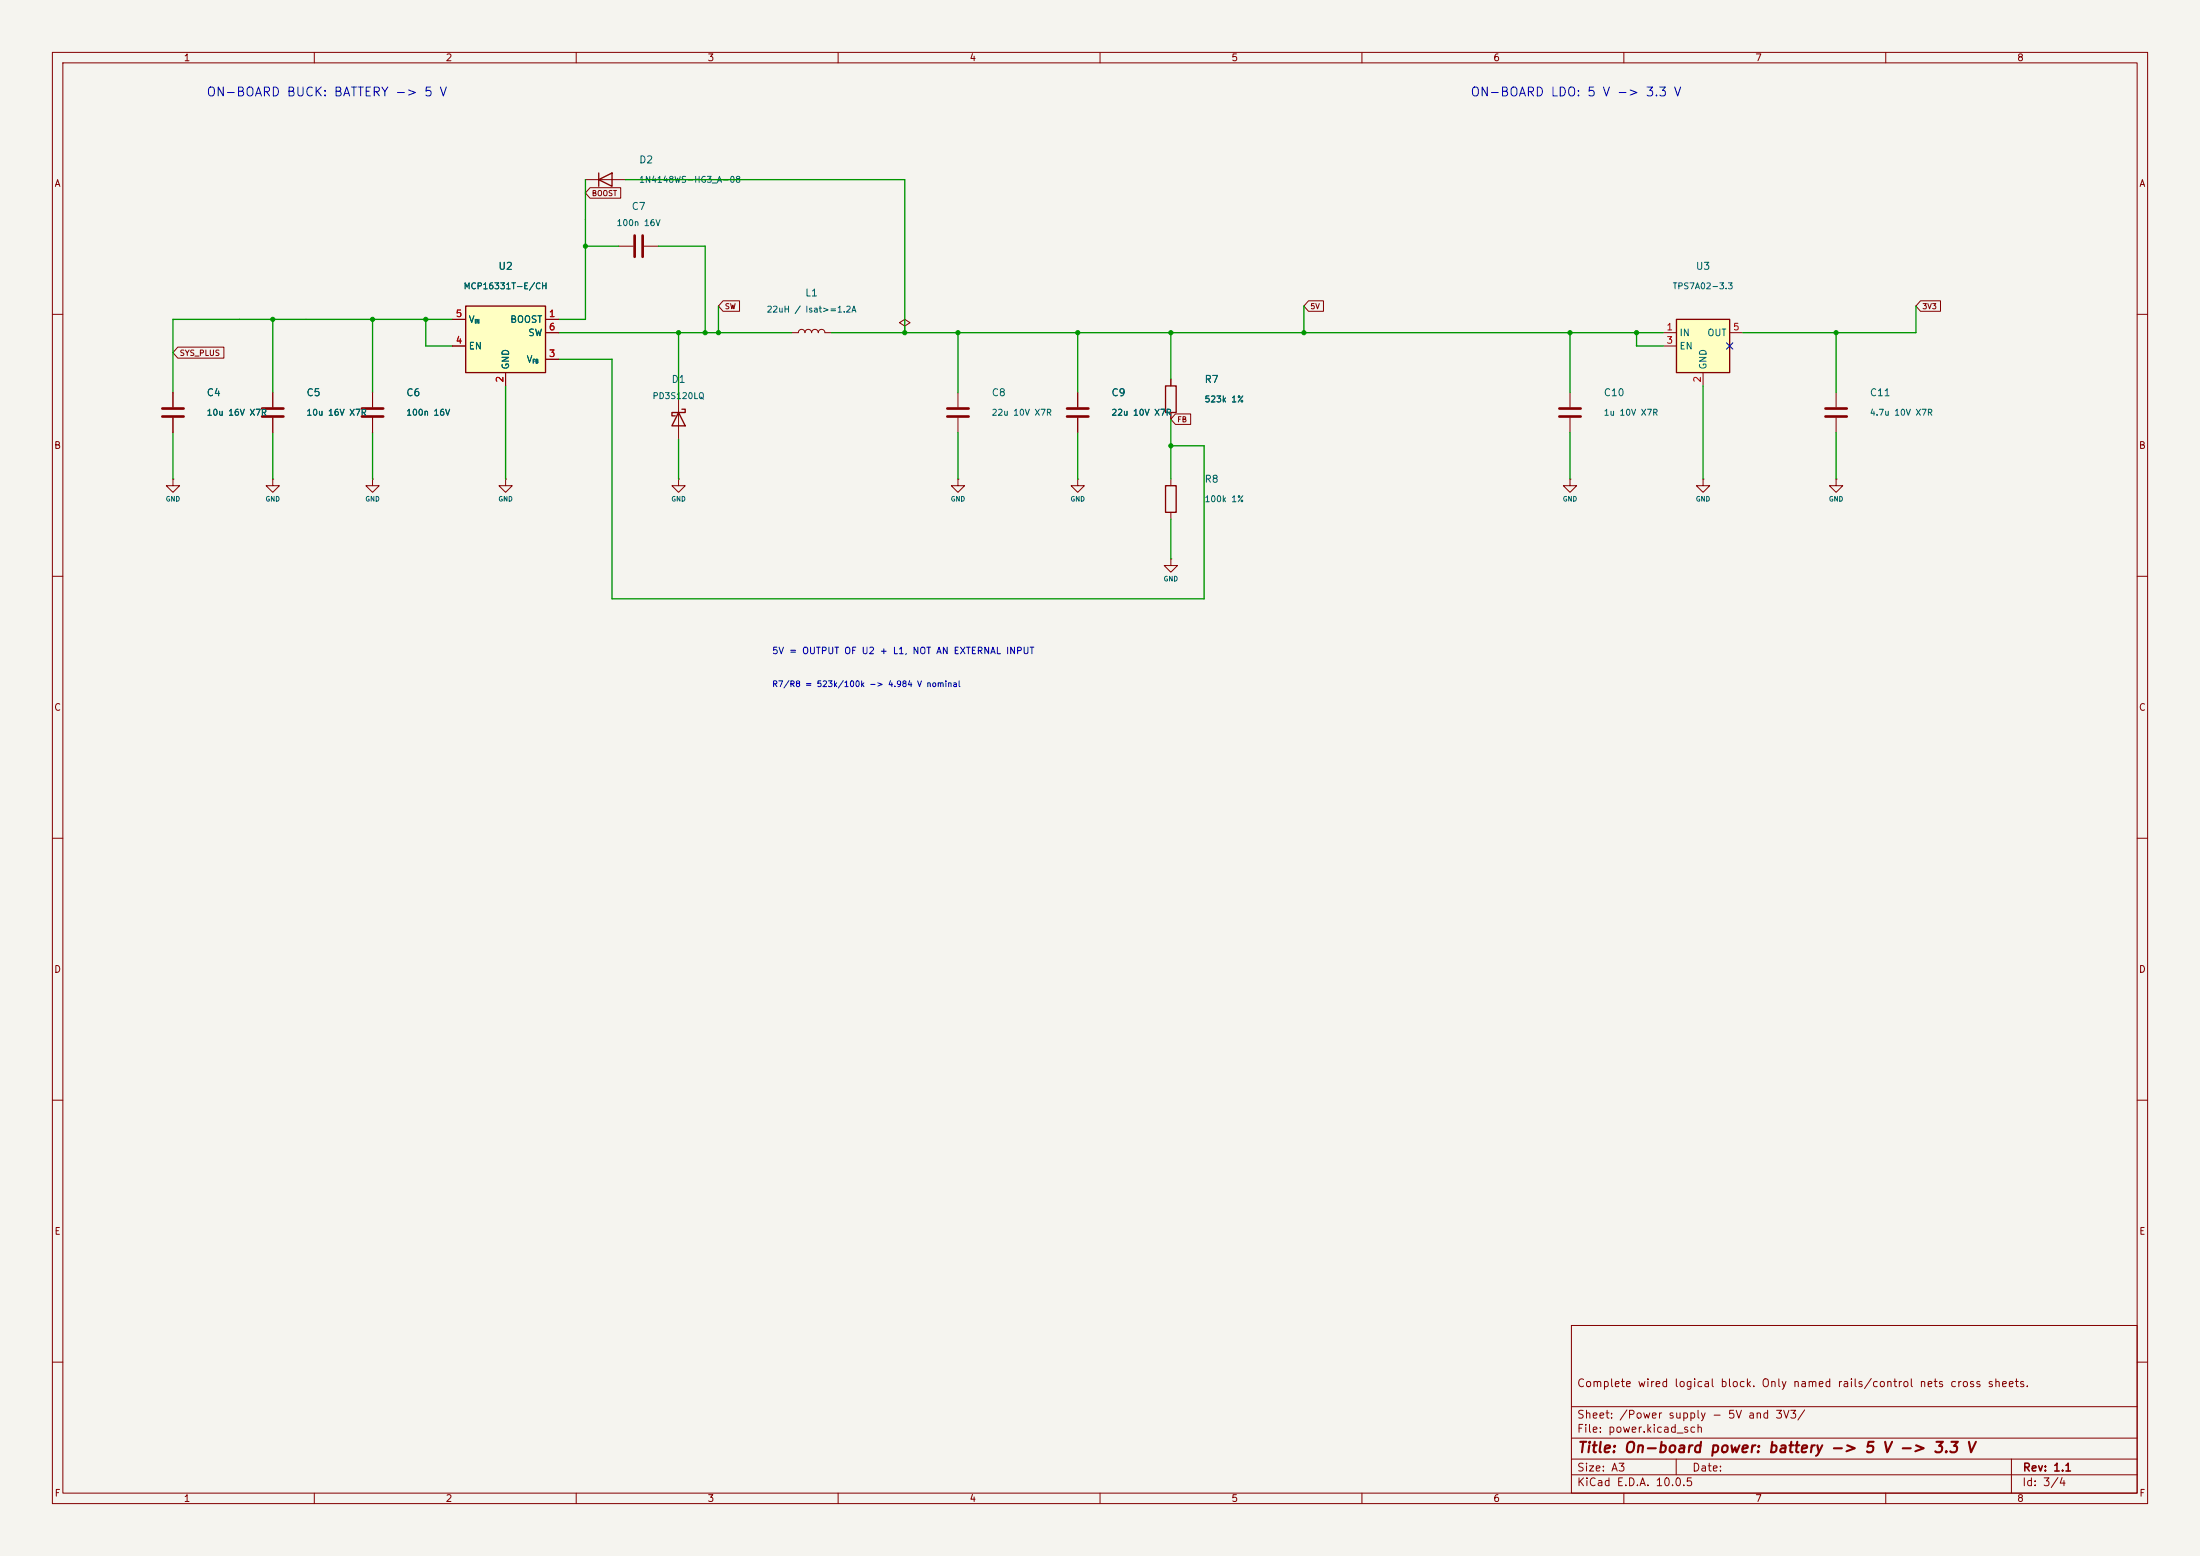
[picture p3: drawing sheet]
<svg xmlns="http://www.w3.org/2000/svg" width="420mm" height="297mm" viewBox="0 0 420 297" stroke-linecap="round" stroke-linejoin="round" font-family="sans-serif">
<path d="M0 0h420v297h-420z" fill="#f5f4ef" stroke="#f5f4ef" stroke-width=".19"/>
<g fill="none" stroke="#840000" stroke-width=".19">
<path d="M10 10h400v277h-400zM12 12h396v273h-396zM60 10v2M110 10v2M160 10v2M210 10v2M260 10v2M310 10v2M360 10v2M111.8 34.3h7.6M118.1 47h2.8M122.9 47h2.8"/>
<path d="M10 60h2M33 74.9v2.8M33 79.8v2.8M52.1 74.9v2.8M52.1 79.8v2.8M71.1 74.9v2.8M71.1 79.8v2.8M129.5 76.2v7.6M151.1 63.5h1.3a.64 .64 0 0 1 .6-.6 .64 .64 0 0 1 .7 .6 .64 .64 0 0 1 .6-.6 .64 .64 0 0 1 .6 .6 .64 .64 0 0 1 .7-.6 .64 .64 0 0 1 .6 .6 .64 .64 0 0 1 .6-.6 .64 .64 0 0 1 .7 .6h1.2M223.5 72.4v1.3M223.5 78.7v1.3M299.7 74.9v2.8"/>
<path d="M299.7 79.8v2.8M350.5 74.9v2.8M350.5 79.8v2.8M408 60h2M96.5 91.4v1.3h1.3l-1.3 1.3-1.3-1.3h1.3M96.5 91.4h.1M129.5 91.4v1.3h1.3l-1.3 1.3-1.2-1.3h1.2M129.5 91.4h.1M223.5 91.4v1.3M223.5 97.8v1.3M299.7 91.4v1.3h1.3l-1.3 1.3-1.3-1.3h1.3M299.7 91.4h.1"/>
<path d="M325.1 91.4v1.3h1.3l-1.3 1.3-1.3-1.3h1.3M325.1 91.4h.1M350.5 91.4v1.3h1.3l-1.3 1.3-1.3-1.3h1.3M350.5 91.4h.1M10 110h2M408 110h2M10 160h2M408 160h2M10 210h2M408 210h2M300 253h108v32h-108zM10 260h2"/>
<path d="M300 278.5h108M300 274.5h108M300 268.5h108M320 278.5v3M384 278.5v6.5M408 260h2M60 285v2M110 285v2M160 285v2M210 285v2M260 285v2M300 281.5h108"/>
<path d="M310 285v2M360 285v2"/>
</g>
<path d="M121.2 45v4M122.7 45v4M31 78h4.1M31 79.5h4.1M50 78h4.1M50 79.5h4.1M69.1 78h4.1M69.1 79.5h4.1M297.7 78h4.1M297.7 79.5h4.1M348.5 78h4.1M348.5 79.5h4.1" fill="none" stroke="#840000" stroke-width=".51"/>
<path d="M114.3 34.3l2.5-1.3v2.6zM114.3 33v2.6M129.5 78.7l1.3 2.6h-2.5zM130.2 78.1h.6v.6h-2.5v.7h.6M222.5 73.7h2v5h-2zM222.5 92.7h2v5.1h-2z" fill="none" stroke="#840000" stroke-width=".25"/>
<path d="M320 61h10.2v10.1h-10.2z" fill="#ffffc2"/>
<path d="M320 61h10.2v10.1h-10.2z" fill="none" stroke="#840000" stroke-width=".25"/>
<path d="M205.7 74.9v2.8M205.7 79.8v2.8M317.5 63.5h2.5M317.5 66h2.5M325.1 71.1v2.6M330.2 63.5h2.5M33 91.4v1.3h1.3l-1.3 1.3-1.3-1.3h1.3M33 91.4h.1M52.1 91.4v1.3h1.2l-1.2 1.3-1.3-1.3h1.3M52.1 91.4h.1M71.1 91.4v1.3h1.3l-1.3 1.3-1.3-1.3h1.3M71.1 91.4h.1" fill="none" stroke="#840000" stroke-width=".19"/>
<path d="M203.7 78h4.1M203.7 79.5h4.1" fill="none" stroke="#840000" stroke-width=".51"/>
<path d="M88.9 58.4h15.2v12.7h-15.2z" fill="#ffffc2"/>
<path d="M88.9 58.4h15.2v12.7h-15.2z" fill="none" stroke="#840000" stroke-width=".25"/>
<g fill="none" stroke="#840000" stroke-width=".19">
<path d="M112.6 35.8h5.9v2h-5.9l-.8-1zM138 57.4h3.2v2h-3.2l-.8-1zM249.8 57.4h2.9v2h-2.9l-.9-1zM366.6 57.4h3.8v2h-3.8l-.8-1zM33 74.9v2.8M33 79.8v2.8M33.9 66.3h8.8v2.1h-8.8l-.9-1.1zM52.1 74.9v2.8M52.1 79.8v2.8M71.1 74.9v2.8M71.1 79.8v2.8M86.4 61h2.5"/>
<path d="M86.4 66h2.5M96.5 71.1v2.6M104.1 61h2.6M104.1 68.6h2.6M104.1 63.5h2.6M172.7 62.2l1-.6-1-.6-1 .6 1 .6v1.3M172.7 63.5h.1M182.9 74.9v2.8M182.9 79.8v2.8M205.7 74.9v2.8M205.7 79.8v2.8M223.5 72.4v1.3"/>
<path d="M223.5 78.7v1.3M224.4 79h2.9v2h-2.9l-.9-1zM182.9 91.4v1.3h1.2l-1.2 1.3-1.3-1.3h1.3M182.9 91.4h.1M205.7 91.4v1.3h1.3l-1.3 1.3-1.2-1.3h1.2M205.7 91.4h.1M223.5 106.7v1.3h1.3l-1.3 1.2-1.3-1.2h1.3M223.5 106.7h.1"/>
</g>
<path d="M180.8 78h4.1M180.8 79.5h4.1" fill="none" stroke="#840000" stroke-width=".51"/>
<g fill="none" stroke="#009600" stroke-width=".25">
<path d="M111.8 34.3v26.7h-5.1M119.4 34.3h53.3v29.2M111.8 47h6.3M125.7 47h8.9v16.5M137.2 58.4v5.1M248.9 58.4v5.1M365.8 58.4v5.1h-33.1M52.1 61v13.9M71.1 61v13.9M81.3 61v5h5.1M86.4 61h-53.4v13.9M96.5 73.7v17.7"/>
<path d="M106.7 63.5h44.4M106.7 68.6h10.1v45.7h113.1v-29.2h-6.4M129.5 63.5v12.7M158.7 63.5h158.8M182.9 63.5v11.4M205.7 63.5v11.4M223.5 63.5v8.9M299.7 63.5v11.4M312.4 63.5v2.5h5.1M325.1 73.7v17.7M350.5 63.5v11.4M33 82.6v8.8"/>
<path d="M52.1 82.6v8.8M71.1 82.6v8.8M129.5 83.8v7.6M182.9 82.6v8.8M205.7 82.6v8.8M223.5 80v11.4M223.5 99.1v7.6M299.7 82.6v8.8M350.5 82.6v8.8"/>
</g>
<path d="M329.6 65.4l1.2 1.2M330.8 65.4l-1.2 1.2" fill="none" stroke="#000084" stroke-width=".19"/>
<g fill="#009600" stroke="#009600" stroke-width=".19">
<circle cx="299.7" cy="63.5" r=".4"/>
<circle cx="312.4" cy="63.5" r=".4"/>
<circle cx="350.5" cy="63.5" r=".4"/>
<circle cx="248.9" cy="63.5" r=".4"/>
<circle cx="71.1" cy="61" r=".4"/>
<circle cx="81.3" cy="61" r=".4"/>
<circle cx="52.1" cy="61" r=".4"/>
<circle cx="223.5" cy="85.1" r=".4"/>
<circle cx="223.5" cy="63.5" r=".4"/>
<circle cx="182.9" cy="63.5" r=".4"/>
<circle cx="172.7" cy="63.5" r=".4"/>
<circle cx="205.7" cy="63.5" r=".4"/>
<circle cx="129.5" cy="63.5" r=".4"/>
<circle cx="134.6" cy="63.5" r=".4"/>
<circle cx="137.2" cy="63.5" r=".4"/>
<circle cx="111.8" cy="47" r=".4"/>
</g>
<text font-size="2" fill="#840000" x="301" y="277.8">Title: On-board power: battery -&gt; 5 V -&gt; 3.3 V</text>
<g font-size="1.7" fill="#0000c2">
<text x="39.3" y="18.8">ON-BOARD BUCK: BATTERY -&gt; 5 V</text>
<text x="280.6" y="18.8">ON-BOARD LDO: 5 V -&gt; 3.3 V</text>
</g>
<g font-size="1.5" fill="#840000">
<text x="300.9" y="265.1">Complete wired logical block. Only named rails/control nets cross sheets.</text>
<text x="300.9" y="273.8">File: power.kicad_sch</text>
<text x="300.9" y="271.1">Sheet: /Power supply - 5V and 3V3/</text>
<text x="300.9" y="281.2">Size: A3</text>
<text x="322.9" y="281.2">Date:</text>
<text x="386" y="281.2">Rev: 1.1</text>
<text x="300.9" y="284">KiCad E.D.A. 10.0.5</text>
<text x="385.9" y="284">Id: 3/4</text>
</g>
<g font-size="1.3" fill="#840000">
<text x="35" y="12">1</text>
<text x="85" y="12">2</text>
<text x="135" y="12">3</text>
<text x="185" y="12">4</text>
<text x="235" y="12">5</text>
<text x="285" y="12">6</text>
<text x="335" y="12">7</text>
<text x="385" y="12">8</text>
<text x="10.3" y="36">A</text>
<text x="408.3" y="36">A</text>
<text x="10.2" y="86">B</text>
<text x="408.2" y="86">B</text>
<text x="10.2" y="136">C</text>
<text x="408.2" y="136">C</text>
<text x="10.2" y="186">D</text>
<text x="408.2" y="186">D</text>
<text x="10.3" y="236">E</text>
<text x="408.3" y="236">E</text>
<text x="10.3" y="286">F</text>
<text x="35" y="287">1</text>
<text x="85" y="287">2</text>
<text x="135" y="287">3</text>
<text x="185" y="287">4</text>
<text x="235" y="287">5</text>
<text x="285" y="287">6</text>
<text x="335" y="287">7</text>
<text x="385" y="287">8</text>
<text x="408.3" y="286">F</text>
</g>
<g font-size="1.3" fill="#006464">
<text x="121.9" y="31.5">D2</text>
<text x="120.5" y="40.4">C7</text>
<text x="95" y="51.8">U2</text>
<text x="323.6" y="51.8">U3</text>
<text x="153.6" y="56.9">L1</text>
<text x="89.4" y="61.9">V</text>
<text x="97.3" y="61.9">BOOST</text>
<text x="100.7" y="64.5">SW</text>
<text x="320.5" y="64.5">IN</text>
<text x="325.8" y="64.5">OUT</text>
<text x="89.4" y="67">EN</text>
<text x="97.5" y="70.6" transform="rotate(-90 97.5 70.6)">GND</text>
<text x="100.4" y="69.5">V</text>
<text x="320.5" y="67">EN</text>
<text x="326.1" y="70.6" transform="rotate(-90 326.1 70.6)">GND</text>
<text x="39.4" y="76">C4</text>
<text x="58.4" y="76">C5</text>
<text x="77.5" y="76">C6</text>
<text x="128.1" y="73.4">D1</text>
<text x="189.2" y="76">C8</text>
<text x="212.1" y="76">C9</text>
<text x="229.9" y="73.4">R7</text>
<text x="306.1" y="76">C10</text>
<text x="356.9" y="76">C11</text>
<text x="229.9" y="92.5">R8</text>
</g>
<g font-size="1.3" fill="#a90000">
<text x="86.9" y="65.9">4</text>
<text x="86.9" y="60.8">5</text>
<text x="104.7" y="60.8">1</text>
<text x="104.7" y="63.4">6</text>
<text x="318" y="63.4">1</text>
<text x="318" y="65.9">3</text>
<text x="330.7" y="63.4">5</text>
<text x="104.7" y="68.4">3</text>
<text x="96.4" y="73.1" transform="rotate(-90 96.4 73.1)">2</text>
<text x="325" y="73.1" transform="rotate(-90 325 73.1)">2</text>
</g>
<text font-size="1.3" fill="#0000c2" x="147.3" y="125.2">5V = OUTPUT OF U2 + L1, NOT AN EXTERNAL INPUT</text>
<g font-size="1.2" fill="#006464">
<text x="121.9" y="35.2">1N4148WS-HG3_A-08</text>
<text x="117.6" y="43.4">100n 16V</text>
<text x="88.4" y="55.5">MCP16331T-E/CH</text>
<text x="146.3" y="59.9">22uH / Isat&gt;=1.2A</text>
<text x="319.2" y="55.5">TPS7A02-3.3</text>
<text x="124.5" y="76.4">PD3S120LQ</text>
<text x="229.9" y="77.1">523k 1%</text>
<text x="39.4" y="79.6">10u 16V X7R</text>
<text x="58.4" y="79.6">10u 16V X7R</text>
<text x="77.5" y="79.6">100n 16V</text>
<text x="189.2" y="79.6">22u 10V X7R</text>
<text x="212.1" y="79.6">22u 10V X7R</text>
<text x="306.1" y="79.6">1u 10V X7R</text>
<text x="356.9" y="79.6">4.7u 10V X7R</text>
<text x="229.9" y="96.1">100k 1%</text>
</g>
<text font-size="1.1" fill="#840000" x="34.2" y="68.2">SYS_PLUS</text>
<text font-size="1.1" fill="#0000c2" x="147.3" y="131.4">R7/R8 = 523k/100k -&gt; 4.984 V nominal</text>
<g font-size="1" fill="#840000">
<text x="112.9" y="37.7">BOOST</text>
<text x="138.3" y="59.2">SW</text>
<text x="250" y="59.2">5V</text>
<text x="366.9" y="59.2">3V3</text>
<text x="224.6" y="80.8">FB</text>
</g>
<g font-size=".9" fill="#006464">
<text x="31.6" y="95.9">GND</text>
<text x="50.6" y="95.9">GND</text>
<text x="69.7" y="95.9">GND</text>
<text x="95.1" y="95.9">GND</text>
<text x="128.1" y="95.9">GND</text>
<text x="181.4" y="95.9">GND</text>
<text x="204.3" y="95.9">GND</text>
<text x="298.3" y="95.9">GND</text>
<text x="323.7" y="95.9">GND</text>
<text x="349.1" y="95.9">GND</text>
<text x="222.1" y="111.2">GND</text>
</g>
<g font-size=".8" fill="#006464">
<text x="90.5" y="61.9">IN</text>
<text x="101.6" y="69.6">FB</text>
</g>
</svg>
